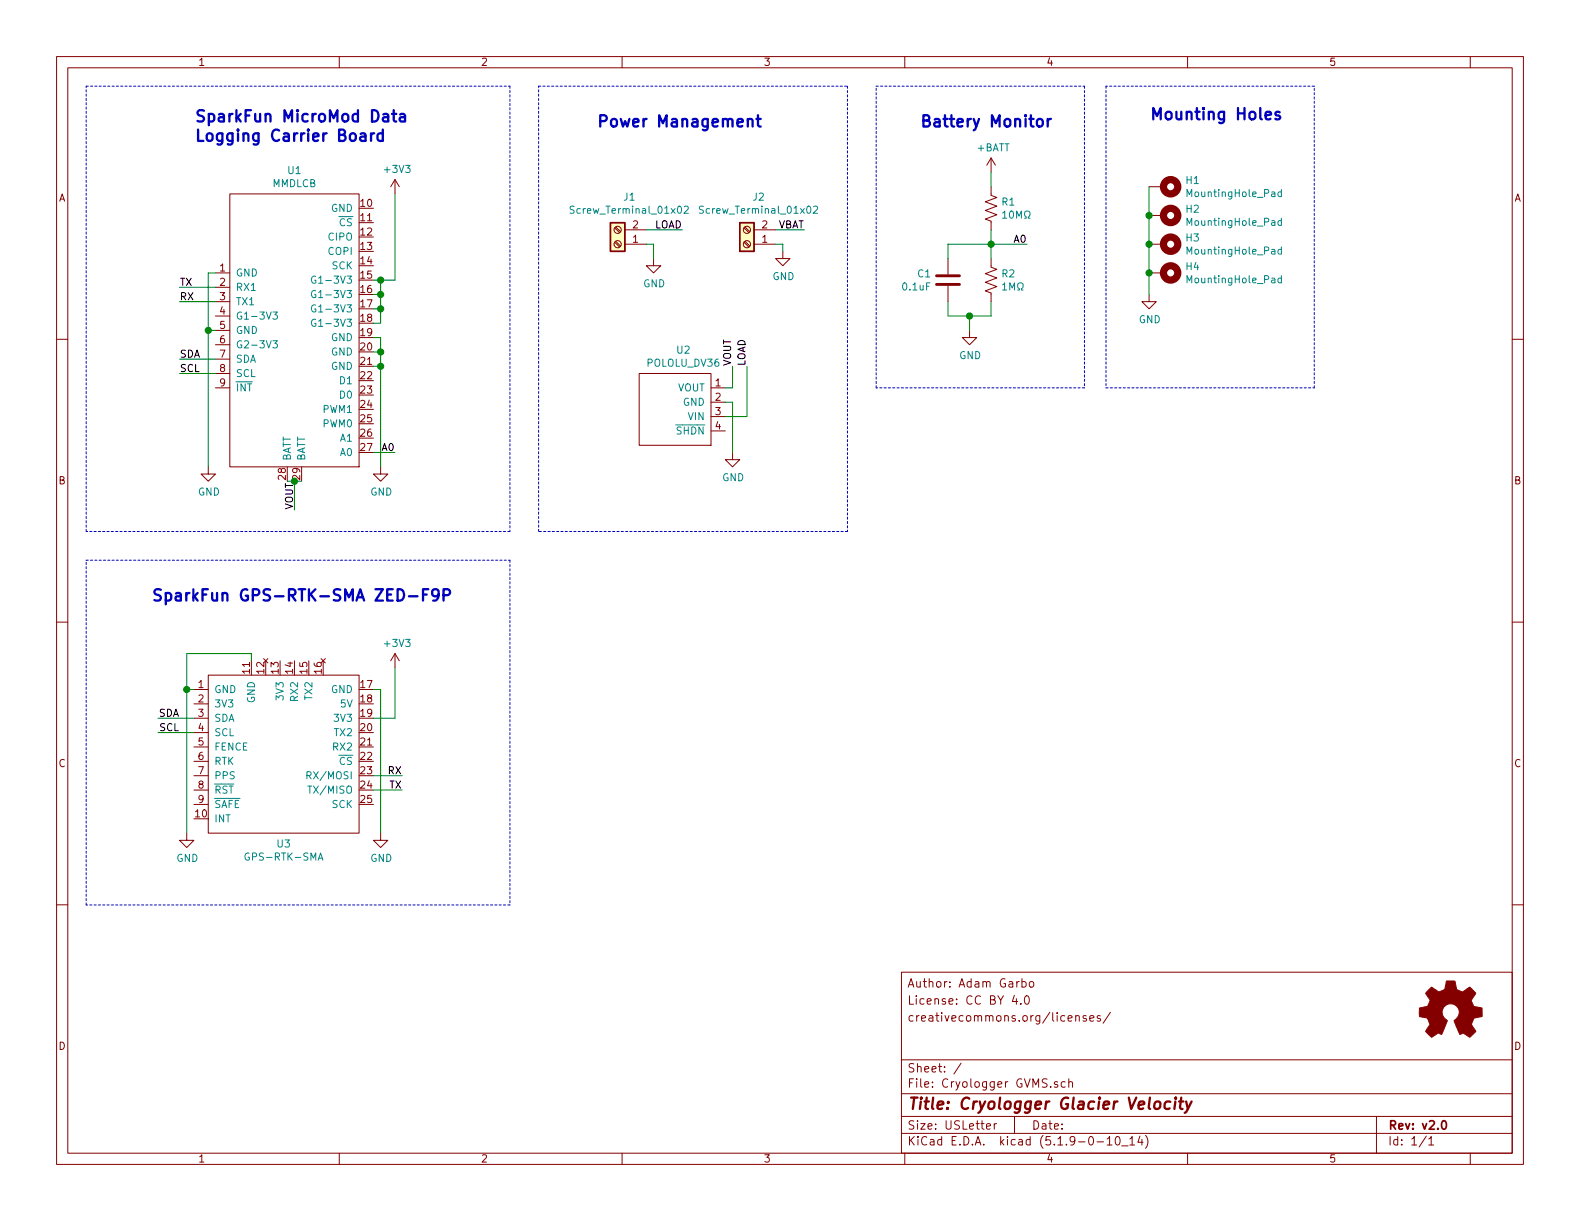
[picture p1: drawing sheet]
EESchema Schematic File Version 4
EELAYER 30 0
EELAYER END
$Descr USLetter 11000 8500
encoding utf-8
Sheet 1 1
Title "Cryologger Glacier Velocity"
Date ""
Rev "v2.0"
Comp ""
Comment1 ""
Comment2 "creativecommons.org/licenses/"
Comment3 "License: CC BY 4.0"
Comment4 "Author: Adam Garbo"
$EndDescr
$Comp
L Device:R_US R1
U 1 1
P 6900 1450
F 0 "R1" H 6968 1496 50  0000 L CNN
F 1 "10MΩ" H 6968 1405 50  0000 L CNN
F 2 "Resistor_THT:R_Axial_DIN0207_L6.3mm_D2.5mm_P10.16mm_Horizontal" V 6940 1440 50  0001 C CNN
F 3 "~" H 6900 1450 50  0001 C CNN
	1    6900 1450
	1    0    0    -1  
$EndComp
$Comp
L Device:R_US R2
U 1 1
P 6900 1950
F 0 "R2" H 6968 1996 50  0000 L CNN
F 1 "1MΩ" H 6968 1905 50  0000 L CNN
F 2 "Resistor_THT:R_Axial_DIN0207_L6.3mm_D2.5mm_P10.16mm_Horizontal" V 6940 1940 50  0001 C CNN
F 3 "~" H 6900 1950 50  0001 C CNN
	1    6900 1950
	1    0    0    -1  
$EndComp
$Comp
L power:GND #PWR08
U 1 1
P 6750 2300
F 0 "#PWR08" H 6750 2050 50  0001 C CNN
F 1 "GND" H 6755 2127 50  0000 C CNN
F 2 "" H 6750 2300 50  0001 C CNN
F 3 "" H 6750 2300 50  0001 C CNN
	1    6750 2300
	1    0    0    -1  
$EndComp
Wire Wire Line
	6900 1800 6900 1700
Wire Wire Line
	6900 1300 6900 1200
Connection ~ 6900 1700
Wire Wire Line
	6900 1700 6900 1600
$Comp
L power:GND #PWR02
U 1 1
P 1450 3250
F 0 "#PWR02" H 1450 3000 50  0001 C CNN
F 1 "GND" H 1455 3077 50  0000 C CNN
F 2 "" H 1450 3250 50  0001 C CNN
F 3 "" H 1450 3250 50  0001 C CNN
	1    1450 3250
	1    0    0    -1  
$EndComp
$Comp
L power:GND #PWR07
U 1 1
P 1300 5800
F 0 "#PWR07" H 1300 5550 50  0001 C CNN
F 1 "GND" H 1305 5627 50  0000 C CNN
F 2 "" H 1300 5800 50  0001 C CNN
F 3 "" H 1300 5800 50  0001 C CNN
	1    1300 5800
	1    0    0    -1  
$EndComp
$Comp
L power:GND #PWR09
U 1 1
P 2650 5800
F 0 "#PWR09" H 2650 5550 50  0001 C CNN
F 1 "GND" H 2655 5627 50  0000 C CNN
F 2 "" H 2650 5800 50  0001 C CNN
F 3 "" H 2650 5800 50  0001 C CNN
	1    2650 5800
	1    0    0    -1  
$EndComp
Wire Wire Line
	1500 1900 1450 1900
Wire Wire Line
	1350 4800 1300 4800
Wire Wire Line
	1300 4800 1300 5800
Wire Wire Line
	1300 4800 1300 4550
Wire Wire Line
	1300 4550 1750 4550
Wire Wire Line
	1750 4550 1750 4600
Connection ~ 1300 4800
Wire Wire Line
	2600 4800 2650 4800
Wire Wire Line
	2650 4800 2650 5800
Text Notes 4150 900  0    79   ~ 16
Power Management
$Comp
L power:GND #PWR04
U 1 1
P 4550 1800
F 0 "#PWR04" H 4550 1550 50  0001 C CNN
F 1 "GND" H 4555 1627 50  0000 C CNN
F 2 "" H 4550 1800 50  0001 C CNN
F 3 "" H 4550 1800 50  0001 C CNN
	1    4550 1800
	1    0    0    -1  
$EndComp
$Comp
L power:GND #PWR03
U 1 1
P 5450 1750
F 0 "#PWR03" H 5450 1500 50  0001 C CNN
F 1 "GND" H 5455 1577 50  0000 C CNN
F 2 "" H 5450 1750 50  0001 C CNN
F 3 "" H 5450 1750 50  0001 C CNN
	1    5450 1750
	1    0    0    -1  
$EndComp
Wire Wire Line
	4500 1700 4550 1700
Wire Wire Line
	4550 1700 4550 1800
Text Label 1250 5000 2    50   ~ 0
SDA
Text Label 1250 5100 2    50   ~ 0
SCL
Text Label 2750 3150 2    50   ~ 0
A0
Text Label 7150 1700 2    50   ~ 0
A0
Wire Wire Line
	1100 5100 1350 5100
Wire Wire Line
	1100 5000 1350 5000
Wire Wire Line
	2600 3150 2750 3150
Wire Wire Line
	1500 2000 1250 2000
Wire Wire Line
	1450 1900 1450 2300
Wire Wire Line
	1500 2100 1250 2100
Text Label 1250 2000 0    50   ~ 0
TX
Text Label 1250 2100 0    50   ~ 0
RX
Text Label 2800 5400 2    50   ~ 0
RX
Text Label 2800 5500 2    50   ~ 0
TX
Wire Wire Line
	2600 5000 2750 5000
Wire Wire Line
	2600 5400 2800 5400
Wire Wire Line
	2600 5500 2800 5500
Text Label 5600 1600 2    50   ~ 0
VBAT
Text Label 4750 1600 2    50   ~ 0
LOAD
Wire Notes Line
	600  600  3550 600 
Wire Notes Line
	3550 600  3550 3700
Wire Notes Line
	3550 3700 600  3700
Wire Notes Line
	600  3700 600  600 
Wire Notes Line
	600  6300 600  3900
Wire Notes Line
	600  3900 3550 3900
Wire Notes Line
	3550 3900 3550 6300
Wire Notes Line
	3550 6300 600  6300
Wire Notes Line
	3750 600  5900 600 
Wire Notes Line
	5900 600  5900 3700
Wire Notes Line
	5900 3700 3750 3700
Wire Notes Line
	3750 3700 3750 600 
Text Notes 1350 1000 0    79   ~ 16
SparkFun MicroMod Data \nLogging Carrier Board\n
$Comp
L Graphic:Logo_Open_Hardware_Small #LOGO1
U 1 1
P 10100 7050
F 0 "#LOGO1" H 10100 7325 50  0001 C CNN
F 1 "Logo_Open_Hardware_Small" H 10100 6825 50  0001 C CNN
F 2 "" H 10100 7050 50  0001 C CNN
F 3 "~" H 10100 7050 50  0001 C CNN
	1    10100 7050
	1    0    0    -1  
$EndComp
$Comp
L Device:C C1
U 1 1
P 6600 1950
F 0 "C1" H 6714 1996 50  0000 L CNN
F 1 "0.1uF" H 6714 1905 50  0000 L CNN
F 2 "Capacitor_THT:C_Disc_D3.8mm_W2.6mm_P2.50mm" H 6638 1800 50  0001 C CNN
F 3 "~" H 6600 1950 50  0001 C CNN
	1    6600 1950
	-1   0    0    -1  
$EndComp
Wire Wire Line
	6600 2100 6600 2200
Wire Wire Line
	6600 2200 6750 2200
Wire Wire Line
	6900 2200 6900 2100
Wire Wire Line
	6900 1700 7150 1700
Wire Wire Line
	1500 2300 1450 2300
Connection ~ 1450 2300
Wire Wire Line
	1450 2300 1450 3250
Wire Wire Line
	2600 2350 2650 2350
Wire Wire Line
	2650 2350 2650 2450
Wire Wire Line
	2600 2450 2650 2450
Connection ~ 2650 2450
Wire Wire Line
	2650 2450 2650 2550
Wire Wire Line
	2600 2550 2650 2550
Connection ~ 2650 2550
Wire Wire Line
	2650 2550 2650 3250
Wire Wire Line
	2600 2250 2650 2250
Wire Wire Line
	2650 2250 2650 2150
Wire Wire Line
	2650 1950 2600 1950
Wire Wire Line
	2600 2050 2650 2050
Connection ~ 2650 2050
Wire Wire Line
	2650 2050 2650 1950
Wire Wire Line
	2600 2150 2650 2150
Connection ~ 2650 2150
Wire Wire Line
	2650 2150 2650 2050
Wire Wire Line
	2650 1950 2750 1950
Connection ~ 2650 1950
$Comp
L power:GND #PWR05
U 1 1
P 2650 3250
F 0 "#PWR05" H 2650 3000 50  0001 C CNN
F 1 "GND" H 2655 3077 50  0000 C CNN
F 2 "" H 2650 3250 50  0001 C CNN
F 3 "" H 2650 3250 50  0001 C CNN
	1    2650 3250
	1    0    0    -1  
$EndComp
Wire Wire Line
	5400 1700 5450 1700
Wire Wire Line
	5450 1700 5450 1750
Wire Wire Line
	2000 3350 2050 3350
Connection ~ 2050 3350
Wire Wire Line
	2050 3350 2100 3350
Text Label 2050 3550 1    50   ~ 0
VOUT
Wire Wire Line
	2050 3350 2050 3550
Wire Wire Line
	6900 1700 6600 1700
Wire Wire Line
	6600 1800 6600 1700
Wire Wire Line
	6750 2300 6750 2200
Wire Wire Line
	6750 2200 6900 2200
Wire Notes Line
	6100 2700 6100 600 
Wire Notes Line
	6100 600  7550 600 
Wire Notes Line
	7550 600  7550 2700
Wire Notes Line
	7550 2700 6100 2700
Text Notes 6400 900  0    79   ~ 16
Battery Monitor\n
$Comp
L power:GND #PWR06
U 1 1
P 5100 3150
F 0 "#PWR06" H 5100 2900 50  0001 C CNN
F 1 "GND" H 5105 2977 50  0000 C CNN
F 2 "" H 5100 3150 50  0001 C CNN
F 3 "" H 5100 3150 50  0001 C CNN
	1    5100 3150
	1    0    0    -1  
$EndComp
Wire Wire Line
	1500 2500 1250 2500
Wire Wire Line
	1500 2600 1250 2600
Text Label 1250 2500 0    50   ~ 0
SDA
Text Label 1250 2600 0    50   ~ 0
SCL
$Comp
L Cryologger_GVMS:GPS-RTK-SMA U3
U 1 1
P 2000 5250
F 0 "U3" H 1975 4627 50  0000 C CNN
F 1 "GPS-RTK-SMA" H 1975 4536 50  0000 C CNN
F 2 "Cryologger GVMS:GPS-RTK-SMA" H 1750 5250 50  0001 C CNN
F 3 "" H 1750 5250 50  0001 C CNN
	1    2000 5250
	1    0    0    -1  
$EndComp
$Comp
L Cryologger_GVMS:MMDLCB U1
U 1 1
P 2050 2350
F 0 "U1" H 2050 3515 50  0000 C CNN
F 1 "MMDLCB" H 2050 3424 50  0000 C CNN
F 2 "Cryologger GVMS:MMDLCB" H 1950 2800 50  0001 C CNN
F 3 "" H 1950 2800 50  0001 C CNN
	1    2050 2350
	1    0    0    -1  
$EndComp
$Comp
L Cryologger_GVMS:POLOLU_DV36 U2
U 1 1
P 4700 2850
F 0 "U2" H 4758 3265 50  0000 C CNN
F 1 "POLOLU_DV36" H 4758 3174 50  0000 C CNN
F 2 "Cryologger GVMS:POLOLU_DV36" H 4600 2800 50  0001 C CNN
F 3 "" H 4600 2800 50  0001 C CNN
	1    4700 2850
	1    0    0    -1  
$EndComp
Wire Wire Line
	5050 2800 5100 2800
Wire Wire Line
	5100 2800 5100 3150
Wire Wire Line
	5050 2700 5100 2700
Wire Wire Line
	5100 2700 5100 2550
Wire Wire Line
	5050 2900 5200 2900
Wire Wire Line
	5200 2900 5200 2550
Text Label 5100 2550 1    50   ~ 0
VOUT
Text Label 5200 2550 1    50   ~ 0
LOAD
$Comp
L Mechanical:MountingHole_Pad H1
U 1 1
P 8100 1300
F 0 "H1" V 8054 1450 50  0000 L CNN
F 1 "MountingHole_Pad" V 8145 1450 50  0000 L CNN
F 2 "MountingHole:MountingHole_3.7mm_Pad_Via" H 8100 1300 50  0001 C CNN
F 3 "~" H 8100 1300 50  0001 C CNN
	1    8100 1300
	0    1    1    0   
$EndComp
$Comp
L Mechanical:MountingHole_Pad H2
U 1 1
P 8100 1500
F 0 "H2" V 8054 1650 50  0000 L CNN
F 1 "MountingHole_Pad" V 8145 1650 50  0000 L CNN
F 2 "MountingHole:MountingHole_3.7mm_Pad_Via" H 8100 1500 50  0001 C CNN
F 3 "~" H 8100 1500 50  0001 C CNN
	1    8100 1500
	0    1    1    0   
$EndComp
$Comp
L Mechanical:MountingHole_Pad H3
U 1 1
P 8100 1700
F 0 "H3" V 8054 1850 50  0000 L CNN
F 1 "MountingHole_Pad" V 8145 1850 50  0000 L CNN
F 2 "MountingHole:MountingHole_3.7mm_Pad_Via" H 8100 1700 50  0001 C CNN
F 3 "~" H 8100 1700 50  0001 C CNN
	1    8100 1700
	0    1    1    0   
$EndComp
$Comp
L Mechanical:MountingHole_Pad H4
U 1 1
P 8100 1900
F 0 "H4" V 8054 2050 50  0000 L CNN
F 1 "MountingHole_Pad" V 8145 2050 50  0000 L CNN
F 2 "MountingHole:MountingHole_3.7mm_Pad_Via" H 8100 1900 50  0001 C CNN
F 3 "~" H 8100 1900 50  0001 C CNN
	1    8100 1900
	0    1    1    0   
$EndComp
$Comp
L power:GND #PWR01
U 1 1
P 8000 2050
F 0 "#PWR01" H 8000 1800 50  0001 C CNN
F 1 "GND" H 8005 1877 50  0000 C CNN
F 2 "" H 8000 2050 50  0001 C CNN
F 3 "" H 8000 2050 50  0001 C CNN
	1    8000 2050
	1    0    0    -1  
$EndComp
$Comp
L Connector:Screw_Terminal_01x02 J2
U 1 1
P 5200 1700
F 0 "J2" H 5118 1375 50  0000 C CNN
F 1 "Screw_Terminal_01x02" H 5118 1466 50  0000 C CNN
F 2 "TerminalBlock_Phoenix:TerminalBlock_Phoenix_PT-1,5-2-5.0-H_1x02_P5.00mm_Horizontal" H 5200 1700 50  0001 C CNN
F 3 "~" H 5200 1700 50  0001 C CNN
	1    5200 1700
	-1   0    0    1   
$EndComp
Wire Notes Line
	7700 600  7700 2700
Wire Notes Line
	7700 2700 9150 2700
Wire Notes Line
	9150 2700 9150 600 
Wire Notes Line
	9150 600  7700 600 
Text Notes 8000 850  0    79   ~ 16
Mounting Holes
$Comp
L power:+3V3 #PWR?
U 1 1
P 2750 4650
F 0 "#PWR?" H 2750 4500 50  0001 C CNN
F 1 "+3V3" H 2765 4823 50  0000 C CNN
F 2 "" H 2750 4650 50  0001 C CNN
F 3 "" H 2750 4650 50  0001 C CNN
	1    2750 4650
	1    0    0    -1  
$EndComp
Wire Wire Line
	2750 5000 2750 4650
$Comp
L power:+3V3 #PWR?
U 1 1
P 2750 1350
F 0 "#PWR?" H 2750 1200 50  0001 C CNN
F 1 "+3V3" H 2765 1523 50  0000 C CNN
F 2 "" H 2750 1350 50  0001 C CNN
F 3 "" H 2750 1350 50  0001 C CNN
	1    2750 1350
	1    0    0    -1  
$EndComp
Wire Wire Line
	2750 1950 2750 1350
Text Notes 1050 4200 0    79   ~ 16
SparkFun GPS-RTK-SMA ZED-F9P\n
Connection ~ 6750 2200
$Comp
L power:+BATT #PWR?
U 1 1
P 6900 1200
F 0 "#PWR?" H 6900 1050 50  0001 C CNN
F 1 "+BATT" H 6915 1373 50  0000 C CNN
F 2 "" H 6900 1200 50  0001 C CNN
F 3 "" H 6900 1200 50  0001 C CNN
	1    6900 1200
	1    0    0    -1  
$EndComp
$Comp
L Connector:Screw_Terminal_01x02 J1
U 1 1
P 4300 1700
F 0 "J1" H 4218 1375 50  0000 C CNN
F 1 "Screw_Terminal_01x02" H 4218 1466 50  0000 C CNN
F 2 "TerminalBlock_Phoenix:TerminalBlock_Phoenix_PT-1,5-2-5.0-H_1x02_P5.00mm_Horizontal" H 4300 1700 50  0001 C CNN
F 3 "~" H 4300 1700 50  0001 C CNN
	1    4300 1700
	-1   0    0    1   
$EndComp
Wire Wire Line
	5400 1600 5600 1600
Wire Wire Line
	4500 1600 4750 1600
Wire Wire Line
	8000 1300 8000 1500
Connection ~ 8000 1500
Wire Wire Line
	8000 1500 8000 1700
Connection ~ 8000 1700
Wire Wire Line
	8000 1700 8000 1900
Connection ~ 8000 1900
Wire Wire Line
	8000 1900 8000 2050
$EndSCHEMATC
